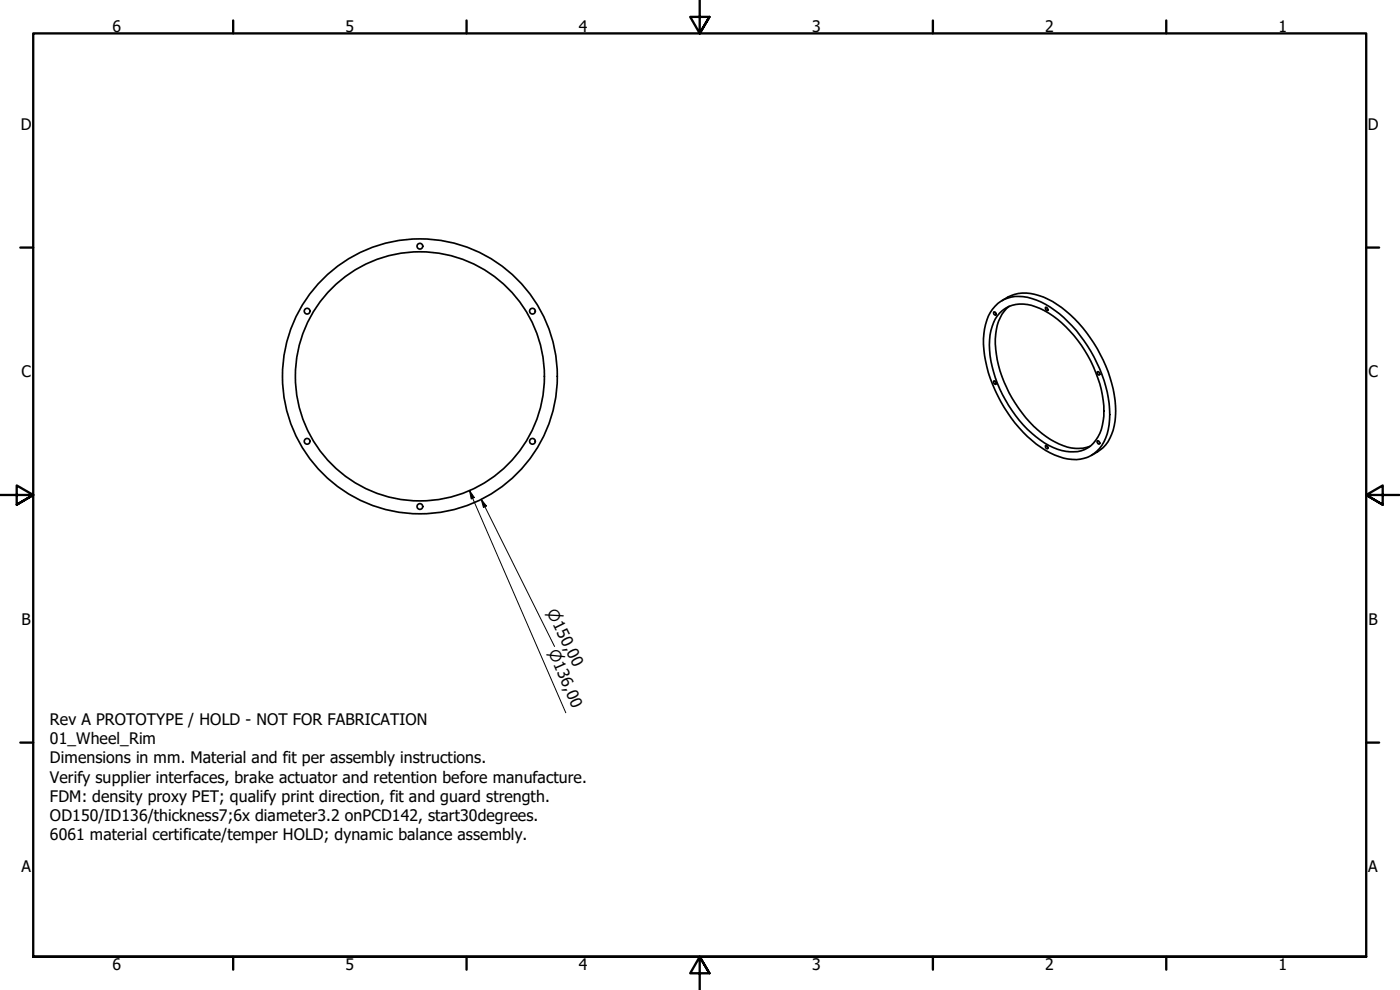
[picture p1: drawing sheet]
<svg xmlns="http://www.w3.org/2000/svg" width="420mm" height="297mm" viewBox="0 0 420 297" stroke-linecap="round" stroke-linejoin="round" font-family="sans-serif">
<!-- layer: Visible (ISO) -->
<g fill="none" stroke="#000" stroke-width=".51">
<path d="M298.3 93.6l.5 .2v.8l-.5-.4zM298.6 91.9a10.2 10.2 0 0 1 11.1-2.3 31.3 31.3 0 0 1 15.6 12.6 38 38 0 0 1 7.6 25.2 11.1 11.1 0 0 1-7.6 10.1 15.8 15.8 0 0 1-12.9-3.3 42.2 42.2 0 0 1-17.3-32.6 15 15 0 0 1 3.5-9.7zM300 93.9a9.6 9.6 0 0 1 10.8-1.8 31.7 31.7 0 0 1 15.7 14.7 32.1 32.1 0 0 1 4.6 19.4 10 10 0 0 1-7.6 9.3 16.7 16.7 0 0 1-12.7-4.5 38.4 38.4 0 0 1-13.9-27.5 14.2 14.2 0 0 1 3.1-9.6zM300.7 90.2a12 12 0 0 1 12.5-1.1 36.8 36.8 0 0 1 17 17.2 33.7 33.7 0 0 1 4.2 21.4 11.4 11.4 0 0 1-6.9 8.9M302.9 91.9a12.6 12.6 0 0 0-4.2 9.8 37.4 37.4 0 0 0 17.8 30.9 12.5 12.5 0 0 0 10.7 1.3M313.8 92.2a.54 .54 0 0 1 .6 .4 .54 .54 0 0 1-.3 .6l-.3-.4zM298.3 114.3a.54 .54 0 0 1 .6 .3 .54 .54 0 0 1-.3 .7l-.3-.4zM329.4 111.6a.5 .5 0 0 1 .6 .3 .5 .5 0 0 1-.3 .6l-.5-.6zM313.8 133.7l.7 .4-.2 .6-.5-.4zM329.4 132.3l.6 .5-.1 .5-.5-.4z"/>
<circle cx="126" cy="73.9" r=".86"/>
<circle cx="92.2" cy="93.4" r=".86"/>
<circle cx="159.8" cy="93.4" r=".86"/>
<circle cx="126" cy="112.9" r="41.2"/>
<circle cx="126" cy="112.9" r="37.4"/>
<circle cx="92.2" cy="132.4" r=".86"/>
<circle cx="159.8" cy="132.4" r=".86"/>
<circle cx="126" cy="152" r=".86"/>
</g>
<!-- layer: Border (ISO) -->
<g fill="none" stroke="#000" stroke-width=".7">
<path d="M70 6.1v3.9M140 6.1v3.9M210 0v10l-2.9-4.9h5.8l-2.9 4.9 2.9-4.9M280 6.1v3.9M350 6.1v3.9M6.1 74.3h3.9M410 74.3h3.9M0 148.5h10l-5-2.8v5.7l5-2.9-5 2.9M420 148.5h-10l5-2.8v5.7l-5-2.9 5 2.9M6.1 222.8h3.9M410 222.8h3.9M10 287.1v-277.1h400v277.1h-400h400"/>
<path d="M70 287.1v3.8M140 287.1v3.8M212.9 292l-2.9-4.9 2.9 4.9h-5.8l2.9-4.9v9.9M280 287.1v3.8M350 287.1v3.8"/>
</g>
<!-- layer: Dimension (ISO) -->
<path d="M140.9 147.2l1.5 2.1-1 .4zM140.9 147.2l28.9 66.7M144.4 149.8l1.6 2-.9 .5zM144.4 149.8l22 44.2" fill="none" stroke="#000" stroke-width=".3"/>
<path d="M140.9 147.2l1.5 2.1-1 .4zM144.4 149.8l1.6 2-.9 .5z" fill="#000"/>
<g font-size="4.8">
<text x="33.7" y="9.6">6</text>
<text x="103.7" y="9.6">5</text>
<text x="173.7" y="9.6">4</text>
<text x="243.7" y="9.6">3</text>
<text x="313.7" y="9.6">2</text>
<text x="383.7" y="9.6">1</text>
<text x="6.2" y="38.9">D</text>
<text x="410.5" y="38.9">D</text>
<text x="6.4" y="113.1">C</text>
<text x="410.7" y="113.1">C</text>
<text x="6.4" y="187.4">B</text>
<text x="410.7" y="187.4">B</text>
<text x="15" y="217.5">Rev A PROTOTYPE / HOLD - NOT FOR FABRICATION</text>
<text x="15" y="223.3">01_Wheel_Rim</text>
<text x="15" y="229">Dimensions in mm. Material and fit per assembly instructions.</text>
<text x="15" y="234.8">Verify supplier interfaces, brake actuator and retention before manufacture.</text>
<text x="15" y="240.6">FDM: density proxy PET; qualify print direction, fit and guard strength.</text>
<text x="15" y="246.4">OD150/ID136/thickness7;6x diameter3.2 onPCD142, start30degrees.</text>
<text x="15" y="252.1">6061 material certificate/temper HOLD; dynamic balance assembly.</text>
<text x="6.4" y="261.7">A</text>
<text x="410.7" y="261.7">A</text>
<text x="33.7" y="290.9">6</text>
<text x="103.7" y="290.9">5</text>
<text x="173.7" y="290.9">4</text>
<text x="243.7" y="290.9">3</text>
<text x="313.7" y="290.9">2</text>
<text x="383.7" y="290.9">1</text>
</g>
<g font-size="4.6">
<text x="164" y="183.8" transform="rotate(64 164 183.8)">⌀150,00</text>
<text x="164.5" y="195.6" transform="rotate(67 164.5 195.6)">⌀136,00</text>
</g>
</svg>
